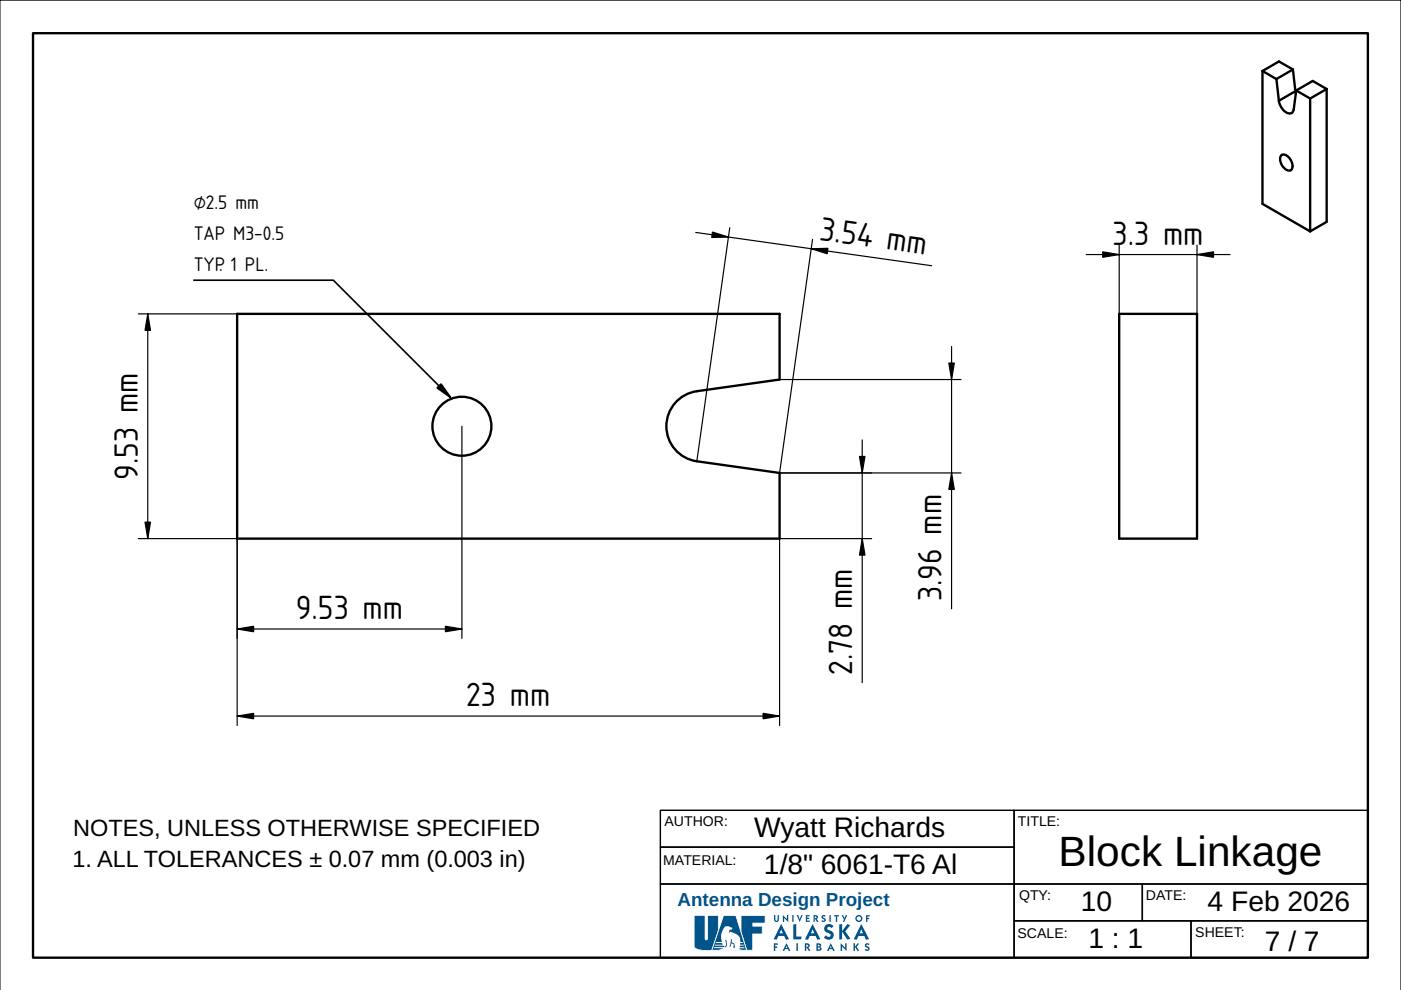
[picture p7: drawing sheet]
<svg xmlns="http://www.w3.org/2000/svg" width="297mm" height="210mm" viewBox="0 0 297 210" stroke-linecap="round" stroke-linejoin="round" font-family="sans-serif">
<path d="M0 0h297v209.9h-297z" fill="#fff" stroke="#000" stroke-width=".21"/>
<path d="M7 7h283v196.1h-283z" fill="none" stroke="#000" stroke-width=".5"/>
<path d="M140 171.8h75v7.8h-75zM140 179.6h75v7.8h-75zM215 171.8h75v15.6h-75zM140 187.4h75v15.7h-75zM215 187.4h27.2v7.8h-27.2zM215 195.2h37.5v7.9h-37.5zM242.2 187.4h47.8v7.8h-47.8zM252.5 195.2h37.5v7.9h-37.5z" fill="none" stroke="#000" stroke-width=".3"/>
<g fill="#00548b">
<path d="M164.1 194h.3v1.1l.2 .1 .2-.1 .1-1.1h.2v1a.51 .51 0 0 1-.5 .5 .51 .51 0 0 1-.5-.5z"/>
<path d="M166 194l.8 .9v-.9h.3v1.5l-.8-.9v.9h-.3z"/>
<path d="M168 194h.3v1.5h-.3z"/>
<path d="M168.9 194h.3l.3 .9 .4-.9h.3l-.7 1.5z"/>
<path d="M170.8 194h.8l.1 .3h-.6v.3h.5v.2h-.5v.4h.6l-.1 .3h-.8z"/>
<path d="M174.2 194.2l.4-.2 .4 .2-.1 .2-.3-.1-.2 .1 .6 .4 .1 .3a.52 .52 0 0 1-.4 .4 .52 .52 0 0 1-.6-.2l.2-.2 .4 .1v-.3a.49 .49 0 0 1-.5-.7z"/>
<path d="M175.9 194h.2v1.5h-.2z"/>
<path d="M176.9 194h1v.3h-.4v1.2h-.3v-1.2h-.4z"/>
<path d="M178.5 194.1l.2-.1 .4 .7 .2-.7 .3 .1-.6 1.4-.3-.1 .2-.5z"/>
<path d="M183.6 194h.8v.3h-.5v.3h.4v.3h-.4v.6h-.3z"/>
<path d="M168.2 196l.6-.1v2.7h1.2l-.2 .6h-1.6z"/>
<path d="M174.9 196.3a1.19 1.19 0 0 1 1.8 0l-.4 .5-.3-.3a.4 .4 0 0 0-.6 .4l.3 .3a1.05 1.05 0 0 1 .9 1.5 1.05 1.05 0 0 1-1.7 .3l-.2-.3 .4-.4a.54 .54 0 0 0 .5 .4 .54 .54 0 0 0 .5-.4l-.3-.4a1 1 0 0 1-1-.6 1 1 0 0 1 .1-1z"/>
<path d="M177.9 196l.6-.1v1.5l1.2-1.5 .6 .3-1.1 1.3 1.1 1.5-.6 .2-1.2-1.7v1.7h-.6z"/>
<path d="M164.1 200h.8l.1 .3h-.6v.4h.4v.3h-.4v.6h-.3z"/>
<path d="M168.8 200h.4v1.6h-.4z"/>
<path d="M178.2 200l1 .9v-.9h.3v1.6l-1-.9v.9h-.3z"/>
<path d="M181 200h.3v.7l.5-.7 .3 .1-.5 .7 .5 .7-.3 .1-.5-.8v.8h-.3z"/>
<path d="M183.4 200.2l.5-.2 .4 .2-.1 .2-.3-.1-.2 .2 .6 .3 .1 .4a.57 .57 0 0 1-.5 .4 .57 .57 0 0 1-.6-.2l.2-.2 .5 .1-.1-.3a.55 .55 0 0 1-.5-.8z"/>
<path d="M157.1 194.1h5.1v1.6h-2.6v.7h2v1.6h-2v3.5h-1.3l-1.2-3.9z"/>
<path d="M172.7 194.3v.4l.3-.1v-.3zM172.5 194l.9 .2v.4l-.3 .2 .4 .6-.3 .1-.5-.8v.8h-.2z"/>
<path d="M181.6 194.7a.5 .5 0 0 0 1 0 .5 .5 0 0 0-1 0zM181.3 194.7a.75 .75 0 0 1 1.5 0 .75 .75 0 0 1-1.5 0z"/>
<path d="M165.6 197l-.3 .9h.7zM165.6 195.9l1.7 3.2-.7 .1-.3-.8h-1.3l-.3 .8-.7-.1z"/>
<path d="M172.3 197l-.4 .9h.7zM172.3 195.9l1.6 3.2-.6 .1-.4-.8h-1.2l-.4 .8-.6-.1z"/>
<path d="M182.6 197l-.3 .9h.7zM182.6 195.9l1.7 3.2-.7 .1-.4-.8h-1.2l-.4 .8-.6-.1z"/>
<path d="M166.7 200.5l-.1 .5h.3zM166.7 200l.9 1.6h-.4l-.1-.4h-.7l-.1 .4h-.4z"/>
<path d="M170.9 200.3v.4l.4-.1v-.2zM170.6 200l.8 .1 .2 .1 .1 .5-.3 .2 .4 .7h-.3l-.6-.8v.8h-.3z"/>
<path d="M173.4 200.9v.4h.4v-.3zM173.4 200.3v.4l.3-.1v-.2zM173.1 200l.8 .1a.4 .4 0 0 1 0 .7 .41 .41 0 0 1 .3 .3 .41 .41 0 0 1-.2 .4l-.9 .1z"/>
<path d="M176.1 200.5l-.1 .5h.3zM176.1 200l.9 1.6h-.4l-.1-.4h-.7l-.1 .4h-.4z"/>
</g>
<path d="M157.2 194.2v3.3l1.2 3.9h1.1v-3.5h2v-1.4h-2v-.9h2.6v-1.4zM157 194h5.3v1.8h-2.6v.5h2v1.8h-2v3.5h-1.4l-1.3-4z" fill="#fff"/>
<path d="M147.2 194.1h2.3v4.9l.2 .3 .3-.3v-4.9h2.3v3.3l-1.4 4.1h.2a6.3 6.3 0 0 1-3.8-.6l-.1-.2z" fill="#00548b"/>
<path d="M147.3 194.2v6.5a3.5 3.5 0 0 0 3.3 .7h.2l1.4-4v-3.2h-2.1v4.9l-.4 .3-.3-.3v-4.9zM147.1 194h2.5v5l.1 .2 .2-.2v-5h2.5v3.4l-1.4 4 .1 .1a6.3 6.3 0 0 1-3.9-.5l-.1-.3z" fill="#fff"/>
<path d="M153.4 194.1h2.6l2.3 7.4h-7.4z" fill="#00548b"/>
<path d="M153.5 194.2l-2.5 7.2h7.2l-2.3-7.2zM153.4 194h2.7l2.3 7.6h-7.6z" fill="#fff"/>
<path d="M155 199.1h.1v.7l.6 .2 .2 1-.5-.2 .2-.3-.1-.3-.4-.2-.2 .7-.3 .1zM153.8 196.4a3.5 3.5 0 0 0-.7 3.3h-1.3l-.1 .2h1.4l.1 .4h-1.6l-.1 .2h1.9l.2 .3 .4-.5-.3-.9 .2-.1 .1 .1 .1 1-.2 .4h-2.5l-.1 .2h2.1l-1.1 .5h5l-.6-.3 .1-.2h1.1l-.1-.2h-1l.1-.3h.8l-.1-.2h-.7v-.4h.6v-.2h-.5l-.1-.6a2.3 2.3 0 0 0-2.1-1.6l-.1 .3-.2-.1 .2-.4 .5-.2 .1-.4-.9-.3z" fill-rule="evenodd" fill="#fff"/>
<g fill="none" stroke="#000" stroke-width=".5">
<path d="M267.7 15.1l2.9 1.7M267.7 15.1v28.1l10.1 5.9M270.6 16.8l.5 4.6M274.1 14.7l-2.9-1.7-3.5 2.1M274.1 14.7l.5 4.6M274.1 14.7l-3.5 2.1M274.6 19.3l.1 .5M274.6 19.3l-3.5 2.1M274.8 19.2l-.5 4a.97 .97 0 0 1-.7 .9 .97 .97 0 0 1-1-.3l-1-1.1-.5-1.3M274.8 19.2l3 1.7M281.3 18.9l-3.5 2M281.3 18.9v28.1l-3.5 2.1"/>
<path d="M281.3 18.9l-3-1.7-3.5 2M271.8 32.8a1.9 1.9 0 0 1 2.1 1.7l.1 .4a.91 .91 0 0 1-.3 1.1 .91 .91 0 0 1-1.2-.1 2.55 2.55 0 0 1-1-2.8zM277.8 20.9v28.2M50.3 66.5h115v14l-17.6 2.4a7.5 7.5 0 0 0-6.4 7.5 7.5 7.5 0 0 0 6.4 7.4l17.6 2.5v13.9h-115zM237.3 66.5h16.5v47.7h-16.5z"/>
<circle cx="97.9" cy="90.4" r="6.3"/>
</g>
<g fill="none" stroke="#000" stroke-width=".25">
<path d="M147.5 49.3l50 7M154.7 48.3l-7 49.5M172.3 50.8l-7 49.5h38.5M230.3 54h30.5M237.3 52v14.5M253.8 52v14.5M29.3 66.5h21M31.3 66.5v47.7M201.8 73.5v55.6M50.3 90.4v63.4M97.9 90.4v45M165.3 80.5h38.5"/>
<path d="M182.8 93.3v51.4M29.3 114.2h21M184.8 114.2h-19.5v39.6M50.3 133.4h47.6M50.3 151.8h115"/>
</g>
<g fill="#000" stroke="#000" stroke-width=".25">
<path d="M151.1 49.2l3.3 1.1-3.5 .1zM172 52.7l3.5-.1-.1 1.2zM233.8 53.4l3.5 .6-3.5 .6zM253.8 54l3.5-.6v1.2zM31.3 66.5l.6 3.5h-1.2zM201.2 77h1.1l-.5 3.5zM30.7 110.7h1.2l-.6 3.5zM182.8 114.2l.6 3.5h-1.2zM182.2 96.8h1.2l-.6 3.5zM201.8 100.3l.5 3.5h-1.1zM50.3 133.4l3.5-.6v1.1zM94.4 132.8l3.5 .6-3.5 .5z"/>
<path d="M50.3 151.8l3.5-.6v1.2zM161.8 151.2l3.5 .6-3.5 .6z"/>
</g>
<path d="M41.1 59.4h29.6l24.7 24.8" fill="none" stroke="#000" stroke-width=".35"/>
<path d="M93.5 81.4l2.1 2.9-2.9-2.1z" fill="#000" stroke="#000" stroke-width=".35"/>
<text font-size="9" x="224.5" y="183.6">Block Linkage</text>
<g font-size="6.7">
<text x="173.6" y="50.8" transform="rotate(8 173.6 50.8)">3.54 mm</text>
<text x="235.9" y="51.8">3.3 mm</text>
<text x="29.2" y="101.8" transform="rotate(-90 29.2 101.8)">9.53 mm</text>
<text x="62.7" y="131.2">9.53 mm</text>
<text x="199.6" y="127.5" transform="rotate(-90 199.6 127.5)">3.96 mm</text>
<text x="180.7" y="143.1" transform="rotate(-90 180.7 143.1)">2.78 mm</text>
<text x="98.9" y="149.7">23 mm</text>
</g>
<g font-size="6">
<text x="159.9" y="177.6">Wyatt Richards</text>
<text x="162" y="185.3">1/8&quot; 6061-T6 Al</text>
<text x="229.2" y="193.1">10</text>
<text x="256" y="193.1">4 Feb 2026</text>
<text x="230.7" y="201">1 : 1</text>
<text x="268.2" y="201.5">7 / 7</text>
</g>
<g font-size="5">
<text x="15.5" y="177.2">NOTES, UNLESS OTHERWISE SPECIFIED</text>
<text x="15.3" y="183.8">1. ALL TOLERANCES ± 0.07 mm (0.003 in)</text>
</g>
<text font-size="4" fill="#00548b" x="143.7" y="192.2">Antenna Design Project</text>
<g font-size="3.9">
<text x="41.1" y="44.4">⌀2.5 mm</text>
<text x="41.1" y="50.9">TAP M3-0.5</text>
<text x="41.1" y="57.4">TYP. 1 PL.</text>
</g>
<g font-size="3">
<text x="140.9" y="175.2">AUTHOR:</text>
<text x="215.8" y="175.2">TITLE:</text>
<text x="140.6" y="183.3">MATERIAL:</text>
<text x="216.1" y="190.8">QTY:</text>
<text x="243" y="190.8">DATE:</text>
<text x="215.7" y="198.9">SCALE:</text>
<text x="253.4" y="198.6">SHEET:</text>
</g>
</svg>
